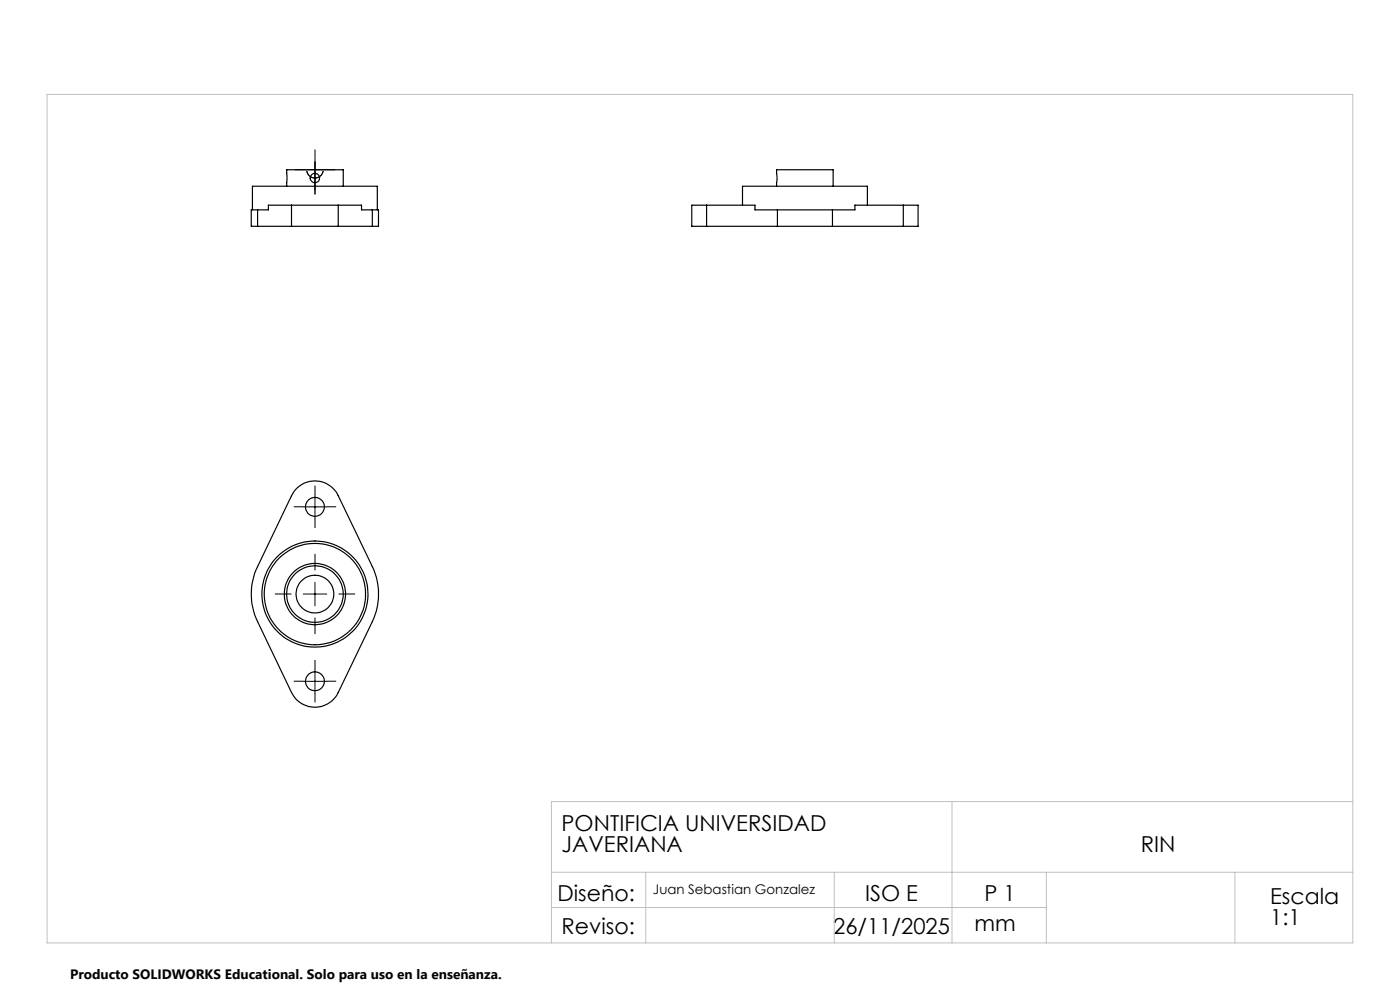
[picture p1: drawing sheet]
<svg xmlns="http://www.w3.org/2000/svg" width="297mm" height="210mm" viewBox="0 0 297 210" stroke-linecap="round" stroke-linejoin="round" font-family="sans-serif">
<g fill="none" stroke="#000" stroke-width=".25">
<path d="M60.8 39.5v-3.5h12v3.5M164.7 39.5v-3.5h12v3.5M53.6 44.5v-5h26.4v5M54.6 44.5h-1.3v3.5h1.3M54.6 48h7.2M54.6 44.5v3.5M61.8 43.5h10M61.8 48h10M61.8 43.5v4.5M61.8 43.5h-4.9v1h-2.3M71.8 43.5v4.5M71.8 43.5h4.9v1h2.3"/>
<path d="M71.8 48h7.2M79 44.5h1.3v3.5h-1.3M79 44.5v3.5M149.9 43.5h-3.1v4.5h3.1M149.9 43.5h10.3v1h4.7M149.9 48h15M149.9 43.5v4.5M157.5 43.5v-4h26.5v4M164.9 44.5h11.7M164.9 48h11.7M164.9 44.5v3.5M176.6 48h15"/>
<path d="M176.6 44.5v3.5M191.6 43.5h3.2v4.5h-3.2M191.6 43.5h-10.2v1h-4.8M191.6 43.5v4.5M62.9 103.6a5.5 5.5 0 0 1 8.9 1.6l7.2 15a13.7 13.7 0 0 1 0 11.7l-7.2 15a5.5 5.5 0 0 1-5 3.1 5.5 5.5 0 0 1-5-3.1l-7.2-15a13.4 13.4 0 0 1 0-11.7l7.2-15z"/>
<circle cx="66.8" cy="37.8" r="1.01"/>
<circle cx="66.8" cy="107.5" r="2"/>
<circle cx="66.8" cy="126" r="6.5"/>
<circle cx="66.8" cy="126" r="6"/>
<circle cx="66.8" cy="126" r="4"/>
<circle cx="66.8" cy="126" r="11.3"/>
<circle cx="66.8" cy="126" r="10.8"/>
<circle cx="66.8" cy="144.5" r="2"/>
</g>
<g fill="none" stroke="#000" stroke-width=".21" stroke-dasharray="15.2 1.3 1.3 1.3" stroke-linecap="butt">
<path d="M64.3 36h-1.8M66.8 35.3v-1M66.8 37.8a1.75 1.75 0 0 0 1.8-1.6M66.8 37.8a1.75 1.75 0 0 1-1.7-1.6M66.8 36v-2.5M66.8 36h-2.5M66.8 36v2.5M66.8 36h2.5M66.8 33.5v-1.8M66.8 38.5v1.8M66.8 37.8v2.5M66.8 37.8v-2.5"/>
<path d="M69.3 36h1.8M66.8 40.3v1M64.3 107.5h-2M66.8 105v-2M66.8 110v2M69.3 107.5h2M61.8 126h-3.5M66.8 121v-3.5M66.8 131v3.5M71.8 126h3.5M64.3 144.5h-2M66.8 142v-2"/>
<path d="M66.8 147v2M69.3 144.5h2"/>
</g>
<path d="M65.1 36.3a1.74 1.74 0 0 0 1.7 1.5 1.74 1.74 0 0 0 1.7-1.5M66.8 35.3v5M64.3 107.5h5M66.8 105v5M64.3 126h5M66.8 123.5v5M64.3 144.5h5M66.8 142v5" fill="none" stroke="#000" stroke-width=".21"/>
<path d="M10 20h277v180h-277zM202 170v30M287 170h-170v30M117 185h170M117 192.5h105M137 185v15M177 185v15M222 185v15M262 185v15" fill="none" stroke="#c0c0c0" stroke-width=".21"/>
<g font-size="4.7">
<text x="119.1" y="176.3">PONTIFICIA UNIVERSIDAD</text>
<text x="119.1" y="180.8">JAVERIANA</text>
<text x="242" y="180.8">RIN</text>
<text x="118.3" y="191.1">Diseño:</text>
<text x="183.5" y="191.1">ISO E</text>
<text x="208.9" y="191.1">P 1</text>
<text x="269.5" y="191.8">Escala</text>
<text x="206.8" y="197.4">mm</text>
<text x="269.5" y="196.3">1:1</text>
<text x="119.1" y="198.2">Reviso:</text>
<text x="176.8" y="198.2">26/11/2025</text>
</g>
<text font-size="2.9" x="14.9" y="207.6">Producto SOLIDWORKS Educational. Solo para uso en la enseñanza.</text>
<text font-size="2.8" x="138.5" y="189.7">Juan Sebastian Gonzalez</text>
</svg>
